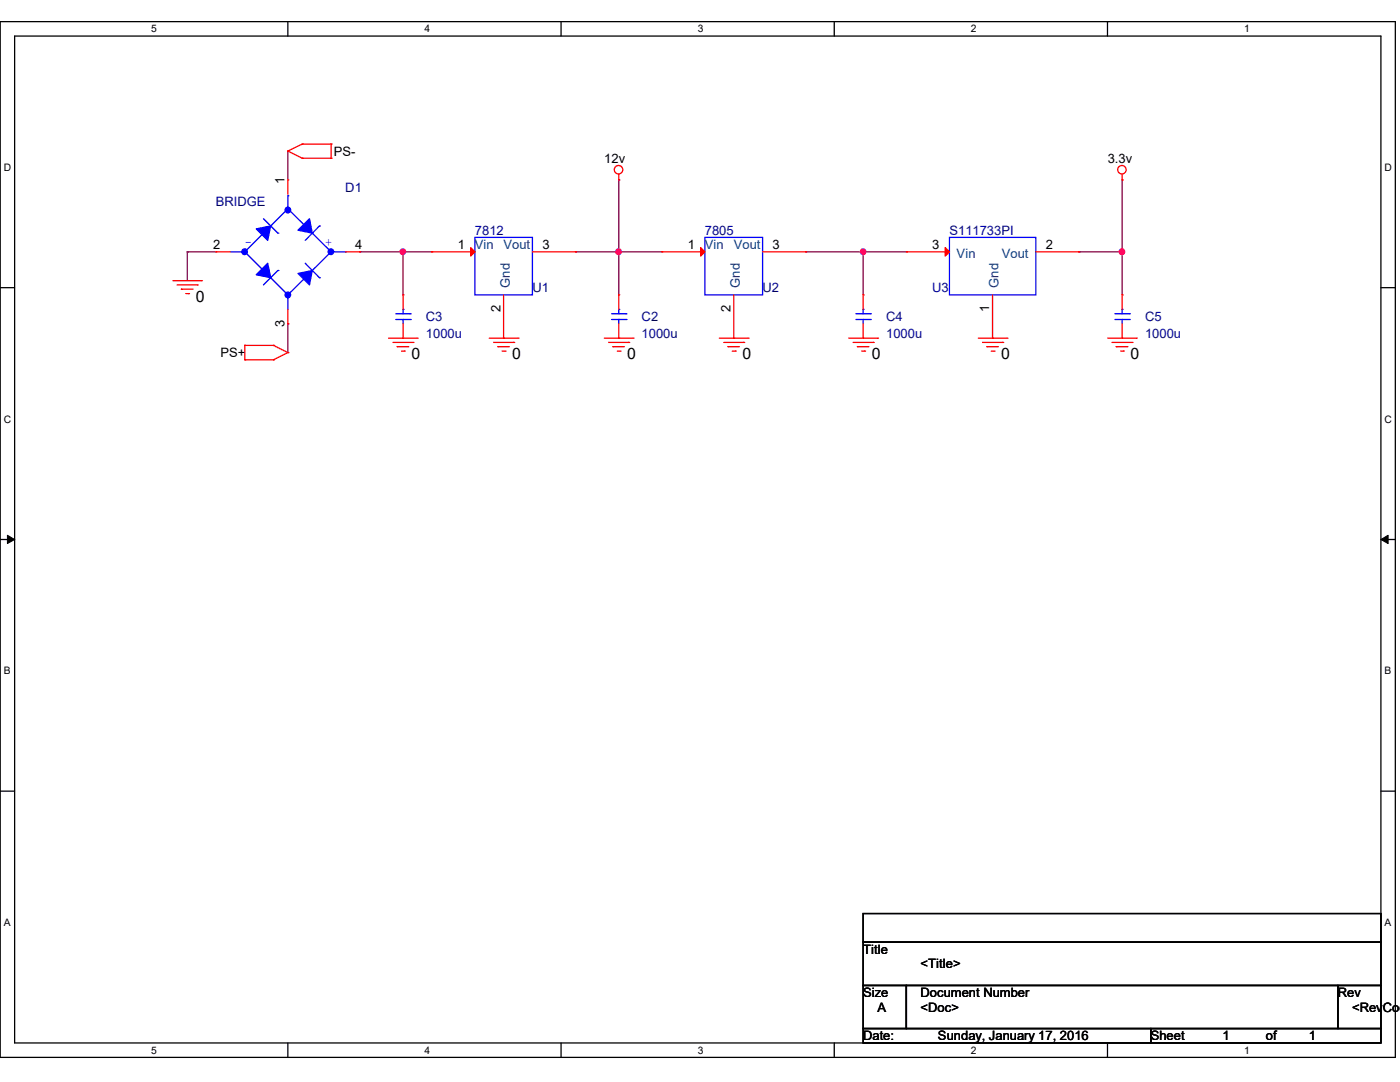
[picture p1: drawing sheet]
<svg xmlns="http://www.w3.org/2000/svg" width="279mm" height="216mm" viewBox="0 0 279 216" stroke-linecap="round" stroke-linejoin="round" font-family="sans-serif">
<path d="M0 4.3h278.5v206.7h-278.5zM2.9 7.2h272.7v200.9h-272.7z" fill="none" stroke="#000" stroke-width=".25"/>
<g fill="#fff">
<path d="M30.2 4.6h1.1v2.3h-1.1z"/>
<path d="M30.2 208.4h1.1v2.3h-1.1z"/>
</g>
<path d="M57.4 4.3v2.9M57.4 208.1v2.9" fill="none" stroke="#000" stroke-width=".25"/>
<g fill="#fff">
<path d="M84.7 4.6h1.1v2.3h-1.1z"/>
<path d="M84.7 208.4h1.1v2.3h-1.1z"/>
</g>
<path d="M112 4.3v2.9M112 208.1v2.9" fill="none" stroke="#000" stroke-width=".25"/>
<g fill="#fff">
<path d="M139.2 4.6h1.1v2.3h-1.1z"/>
<path d="M139.2 208.4h1.1v2.3h-1.1z"/>
</g>
<path d="M166.5 4.3v2.9M166.5 208.1v2.9" fill="none" stroke="#000" stroke-width=".25"/>
<g fill="#fff">
<path d="M193.8 4.6h1.1v2.3h-1.1z"/>
<path d="M193.8 208.4h1.1v2.3h-1.1z"/>
</g>
<path d="M221 4.3v2.9M221 208.1v2.9" fill="none" stroke="#000" stroke-width=".25"/>
<g fill="#fff">
<path d="M248.3 4.6h1.1v2.3h-1.1z"/>
<path d="M248.3 208.4h1.1v2.3h-1.1z"/>
<path d="M.8 32.3h1.4v2.2h-1.4z"/>
<path d="M276.3 32.3h1.4v2.2h-1.4z"/>
<path d="M.8 82.5h1.4v2.3h-1.4z"/>
<path d="M276.3 82.5h1.4v2.3h-1.4z"/>
</g>
<path d="M0 57.4h2.9M275.6 57.4h2.9" fill="none" stroke="#000" stroke-width=".25"/>
<g fill="#fff">
<path d="M.8 132.8h1.3v2.2h-1.3z"/>
<path d="M276.3 132.8h1.3v2.2h-1.3z"/>
</g>
<path d="M0 107.7h2.9M275.6 107.7h2.9" fill="none" stroke="#000" stroke-width=".25"/>
<path d="M1.5 106.8l1.4 .9-1.4 .8zM275.6 107.7l1.4-.9v1.7z" fill="#000" stroke="#000" stroke-width=".2"/>
<g fill="#fff">
<path d="M.8 183h1.3v2.2h-1.3z"/>
<path d="M276.3 183h1.3v2.2h-1.3z"/>
</g>
<path d="M0 157.9h2.9M275.6 157.9h2.9M172.3 182.3h103.3v5.7h-103.3zM172.3 188h103.3v8.6h-103.3zM172.3 196.6h8.6v8.6h-8.6zM180.9 196.6h86.1v8.6h-86.1zM267 196.6h8.6v8.6h-8.6zM172.3 205.2h57.4v2.9h-57.4zM229.7 205.2h45.9v2.9h-45.9z" fill="none" stroke="#000" stroke-width=".25"/>
<g fill="none" stroke="#800040" stroke-width=".25">
<path d="M57.4 30.1h.1M57.4 30.1v5.8M123.5 35.9h.1M123.5 35.9v22.9M223.9 35.9h.1M223.9 35.9v22.9M37.4 50.2h.1M37.4 50.2h5.7M37.4 50.2v5.8M71.8 50.2h.1M71.8 50.2h14.3M80.4 50.2h.1"/>
<path d="M80.4 50.2v8.6M114.9 50.2h.1M114.9 50.2h17.2M123.5 50.2h.1M160.8 50.2h.1M160.8 50.2h20.1M172.3 50.2h.1M172.3 50.2v8.6M215.3 50.2h.1M215.3 50.2h8.6M223.9 50.2h.1M57.4 64.6h.1"/>
<path d="M57.4 64.6v5.8"/>
</g>
<g fill="#f0f" stroke="#f0f" stroke-width=".25">
<circle cx="172.2" cy="50.2" r=".56"/>
<circle cx="123.4" cy="50.2" r=".56"/>
<circle cx="80.4" cy="50.2" r=".56"/>
<circle cx="223.9" cy="50.2" r=".56"/>
</g>
<g fill="none" stroke="#f00" stroke-width=".25">
<path d="M57.4 30.1h.1M57.4 35.9h.1M57.4 30.1l2.9 1.5M57.4 35.9v2.9M60.3 28.7h.1M60.3 31.6h.1M60.3 28.7l-2.9 1.4M60.3 28.7h5.8M60.3 31.6h5.8M66.1 28.7h.1M66.1 31.6h.1M66.1 28.7v2.9"/>
<path d="M123.5 35.9h.1M123.5 34.8v1.1M223.9 35.9h.1M223.9 34.8v1.1M34.5 56h5.7M35.3 56.9h4.1M36.2 57.7h.1M36.2 57.7h2.3M37.1 58.6h.5M37.6 58.6h.1M39.4 56.9h.1M40.2 56h.1"/>
<path d="M43.1 50.2h.1M43.1 50.2h2.9M68.9 50.2h2.9M71.8 50.2h.1M80.4 58.8h.1M80.4 58.8v2.9M86.1 50.2h.1M86.1 50.2h8.7M100.5 58.8v8.7M106.3 50.2h8.6M114.9 50.2h.1M123.5 58.8h.1"/>
<path d="M123.5 58.8v2.9M132.1 50.2h.1M132.1 50.2h8.6M146.4 58.8v8.7M152.2 50.2h8.6M160.8 50.2h.1M172.3 58.8h.1M172.3 58.8v2.9M180.9 50.2h.1M180.9 50.2h8.6M198.1 58.8v8.7M206.7 50.2h8.6"/>
<path d="M215.3 50.2h.1M223.9 58.8h.1M223.9 58.8v2.9M48.9 68.9h.1M48.9 71.8h.1M48.9 68.9h5.7M48.9 68.9v2.9M48.9 71.8h5.7M54.6 68.9h.1M54.6 71.8h.1M54.6 68.9l2.8 1.5M57.4 70.4h.1"/>
<path d="M57.4 64.6h.1M57.4 70.4l-2.8 1.4M57.4 61.7v2.9M77.6 67.5h5.7M78.4 68.3h4M79.2 69.2h.1M79.2 69.2h2.4M80.1 70.1h.6M80.4 67.5h.1M80.4 64.6v2.9M80.7 70.1h.1M82.4 68.3h.1"/>
<path d="M83.3 67.5h.1M97.6 67.5h5.8M98.5 68.3h4M99.4 69.2h.1M99.4 69.2h2.2M100.2 70.1h.6M100.5 67.5h.1M100.8 70.1h.1M102.5 68.3h.1M103.4 67.5h.1M120.6 67.5h5.7M121.5 68.3h4"/>
<path d="M122.3 69.2h.1M122.3 69.2h2.3M123.2 70.1h.5M123.5 67.5h.1M123.5 64.6v2.9M123.7 70.1h.1M125.5 68.3h.1M126.3 67.5h.1M143.6 67.5h5.7M144.4 68.3h4M145.3 69.2h.1M145.3 69.2h2.3"/>
<path d="M146.1 70.1h.6M146.4 67.5h.1M146.7 70.1h.1M148.4 68.3h.1M149.3 67.5h.1M169.4 67.5h5.7M170.3 68.3h4M171.1 69.2h.1M171.1 69.2h2.3M172 70.1h.6M172.3 67.5h.1M172.3 64.6v2.9"/>
<path d="M172.6 70.1h.1M174.3 68.3h.1M175.1 67.5h.1M195.2 67.5h5.8M196.1 68.3h4M196.9 69.2h.1M196.9 69.2h2.4M197.8 70.1h.6M198.1 67.5h.1M198.4 70.1h.1M200.1 68.3h.1M201 67.5h.1"/>
<path d="M221.1 67.5h5.7M221.9 68.3h4M222.8 69.2h.1M222.8 69.2h2.3M223.6 70.1h.6M223.9 67.5h.1M223.9 64.6v2.9M224.2 70.1h.1M225.9 68.3h.1M226.8 67.5h.1"/>
<circle cx="123.4" cy="33.9" r=".85"/>
<circle cx="223.9" cy="33.9" r=".85"/>
</g>
<g fill="none" stroke="#00f" stroke-width=".25">
<path d="M57.4 39.1h.1M57.4 39.1v2.8M46 50.2h3.1M48.9 50.2h.1M48.9 50.2l3.7 3.8M49.1 50.2h.1M52.6 54h.1M52.6 46.5l-3.7 3.7M52.6 43.6l2.9 2.9M54 45.1h.1M54 55.4l3.4 3.4M55.5 46.5h.1"/>
<path d="M55.5 54h.1M55.5 54l-2.9 2.9M57.4 58.8h.1M57.4 41.7h.1M57.4 41.7l-3.4 3.4M57.4 41.7l3.5 3.4M57.4 58.8v2.9M60.9 55.4h.1M60.9 52.5l2.9 2.9M60.9 55.4l-3.5 3.4M62.3 46.5h.1M62.3 46.5l3.8 3.7"/>
<path d="M63.8 55.4h.1M63.8 45.1h.1M63.8 45.1l-2.9 2.9M66.1 50.2h.1M66.1 50.2l-3.8 3.8M66.1 50.2h2.8M68.9 50.2h.1M94.8 47.4h11.5v11.4h-11.5zM140.7 47.4h11.5v11.4h-11.5zM189.5 47.4h17.2v11.4h-17.2zM79 63.8h2.9M79 62.6h2.9"/>
<path d="M80.4 61.7h.1M80.4 63.8h.1M80.4 61.7v.9M80.4 63.8v.8M81.9 63.8h.1M81.9 62.6h.1M122 63.8h2.9M122 62.6h2.9M123.5 61.7h.1M123.5 63.8h.1M123.5 61.7v.9M123.5 63.8v.8"/>
<path d="M124.9 63.8h.1M124.9 62.6h.1M170.8 63.8h2.9M170.8 62.6h2.9M172.3 61.7h.1M172.3 63.8h.1M172.3 61.7v.9M172.3 63.8v.8M173.7 63.8h.1M173.7 62.6h.1M222.5 63.8h2.9M222.5 62.6h2.9"/>
<path d="M223.9 61.7h.1M223.9 63.8h.1M223.9 61.7v.9M223.9 63.8v.8M225.4 63.8h.1M225.4 62.6h.1"/>
</g>
<g fill="#f00" stroke="#f00" stroke-width=".25">
<path d="M139.8 49.4l.9 .8-.9 .9z"/>
<path d="M93.9 49.4l.9 .8-.9 .9z"/>
<path d="M188.6 49.4l.9 .8-.9 .9z"/>
</g>
<g fill="#00f" stroke="#00f" stroke-width=".25">
<path d="M61.8 43.6l.5 2.9-2.8-.6z" fill-rule="evenodd"/>
<path d="M51.1 54.8l2.3-2.3 .6 2.9z" fill-rule="evenodd"/>
<path d="M59.5 54.6l2.8-.6-.5 2.9z" fill-rule="evenodd"/>
<path d="M51.1 45.7l2.9-.6-.6 2.9z" fill-rule="evenodd"/>
<circle cx="57.4" cy="41.9" r=".56"/>
<circle cx="66" cy="50.2" r=".56"/>
<circle cx="57.4" cy="58.8" r=".56"/>
<circle cx="48.8" cy="50.2" r=".56"/>
</g>
<g font-size="3.1">
<text x="39.1" y="60.2">0</text>
<text x="82.1" y="71.7">0</text>
<text x="102.2" y="71.7">0</text>
<text x="125.2" y="71.7">0</text>
<text x="148.2" y="71.7">0</text>
<text x="174" y="71.7">0</text>
<text x="199.8" y="71.7">0</text>
<text x="225.6" y="71.7">0</text>
</g>
<g font-size="2.6">
<text x="66.6" y="31.1">PS-</text>
<text x="120.6" y="32.5">12v</text>
<text x="221.1" y="32.5">3.3v</text>
<text x="56.8" y="36.8" transform="rotate(-90 56.8 36.8)">1</text>
<text x="42.5" y="49.6">2</text>
<text x="70.9" y="49.6">4</text>
<text x="91.4" y="49.6">1</text>
<text x="108.2" y="49.6">3</text>
<text x="137.2" y="49.6">1</text>
<text x="154.2" y="49.6">3</text>
<text x="186.1" y="49.6">3</text>
<text x="208.7" y="49.6">2</text>
<text x="56.8" y="65.2" transform="rotate(-90 56.8 65.2)">3</text>
<text x="99.9" y="62.3" transform="rotate(-90 99.9 62.3)">2</text>
<text x="145.8" y="62.3" transform="rotate(-90 145.8 62.3)">2</text>
<text x="197.4" y="62.3" transform="rotate(-90 197.4 62.3)">1</text>
<text x="44" y="71.2">PS+</text>
<text x="172.3" y="190.3">Title</text>
<text x="183.7" y="193.2">&lt;Title&gt;</text>
<text x="172.3" y="199">Size</text>
<text x="175.1" y="201.8">A</text>
<text x="183.7" y="199">Document Number</text>
<text x="183.7" y="201.8">&lt;Doc&gt;</text>
<text x="267" y="199">Rev</text>
<text x="269.8" y="201.8">&lt;RevCod</text>
<text x="172.3" y="207.6">Date:</text>
<text x="187.2" y="207.6">Sunday, January 17, 2016</text>
<text x="229.7" y="207.6">Sheet</text>
<text x="244" y="207.6">1</text>
<text x="252.6" y="207.6">of</text>
<text x="261.2" y="207.6">1</text>
</g>
<g font-size="2.6" fill="#000080">
<text x="43.1" y="41.1">BRIDGE</text>
<text x="68.9" y="38.2">D1</text>
<text x="94.8" y="46.8">7812</text>
<text x="140.7" y="46.8">7805</text>
<text x="189.5" y="46.8">S111733PI</text>
<text x="106.3" y="58.3">U1</text>
<text x="152.2" y="58.3">U2</text>
<text x="186.1" y="58.3">U3</text>
<text x="85" y="64">C3</text>
<text x="128.1" y="64">C2</text>
<text x="176.9" y="64">C4</text>
<text x="228.5" y="64">C5</text>
<text x="85" y="67.5">1000u</text>
<text x="128.1" y="67.5">1000u</text>
<text x="176.9" y="67.5">1000u</text>
<text x="228.5" y="67.5">1000u</text>
</g>
<g font-size="2.6" fill="#00f">
<text x="48.9" y="49.1">-</text>
<text x="64.9" y="49.1">+</text>
</g>
<g font-size="2.6" fill="#004080">
<text x="94.8" y="49.7">Vin</text>
<text x="100.5" y="49.7">Vout</text>
<text x="140.7" y="49.7">Vin</text>
<text x="146.4" y="49.7">Vout</text>
<text x="190.9" y="51.4">Vin</text>
<text x="199.9" y="51.4">Vout</text>
<text x="101.7" y="57.4" transform="rotate(-90 101.7 57.4)">Gnd</text>
<text x="147.7" y="57.4" transform="rotate(-90 147.7 57.4)">Gnd</text>
<text x="199.3" y="57.4" transform="rotate(-90 199.3 57.4)">Gnd</text>
</g>
<g font-size="2.1">
<text x="30.2" y="6.4">5</text>
<text x="84.7" y="6.4">4</text>
<text x="139.2" y="6.4">3</text>
<text x="193.8" y="6.4">2</text>
<text x="248.3" y="6.4">1</text>
<text x=".8" y="34.1">D</text>
<text x="276.3" y="34.1">D</text>
<text x=".8" y="84.3">C</text>
<text x="276.3" y="84.3">C</text>
<text x=".8" y="134.6">B</text>
<text x="276.3" y="134.6">B</text>
<text x=".8" y="184.8">A</text>
<text x="276.3" y="184.8">A</text>
<text x="30.2" y="210.2">5</text>
<text x="84.7" y="210.2">4</text>
<text x="139.2" y="210.2">3</text>
<text x="193.8" y="210.2">2</text>
<text x="248.3" y="210.2">1</text>
</g>
</svg>
